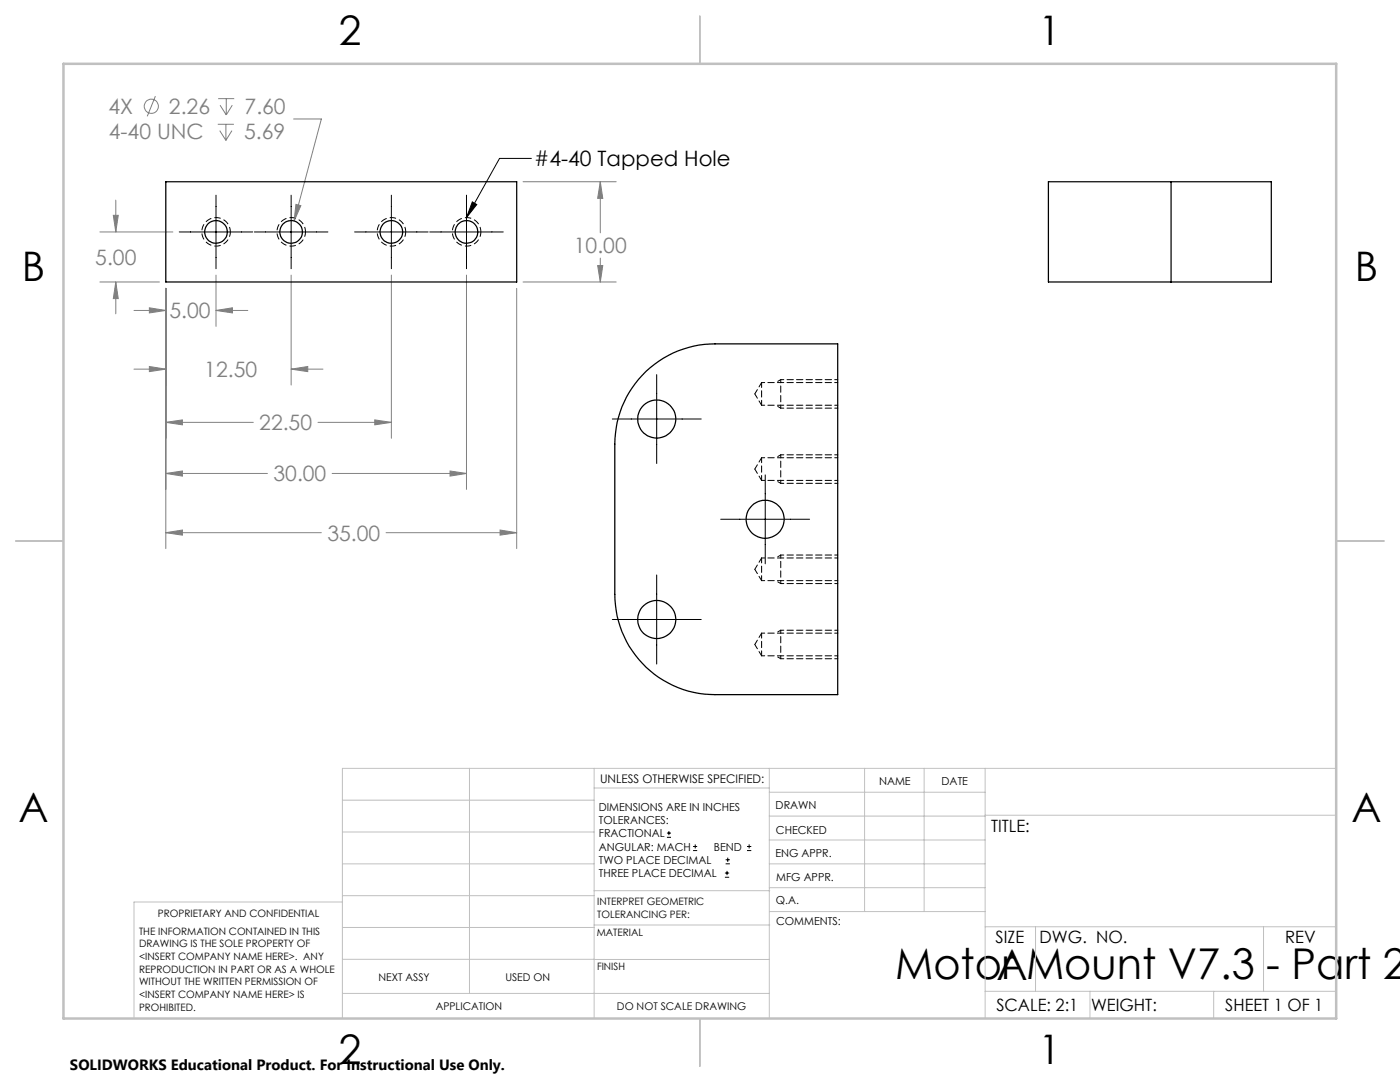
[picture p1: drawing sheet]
<svg xmlns="http://www.w3.org/2000/svg" width="279mm" height="216mm" viewBox="0 0 279 216" stroke-linecap="round" stroke-linejoin="round" font-family="sans-serif">
<g fill="none" stroke="#808080" stroke-width=".2">
<path d="M31 19.2l-1.6 4M43.5 19.7h3.2M45.2 19.7v3.2M23.1 39.9v6.4M43.5 24.8h3.2M43.9 26.1l1.2 1.9M43.9 21l1.3 1.9M45.1 24.8v3.2M46.3 26.1l-1.2 1.9M46.4 21l-1.2 1.9M58.6 23.7h5.5l-5.4 20.4M104.4 36.3h18.6"/>
<path d="M119.8 36.3l.5 3.3h-1zM119.8 36.3v10.2M19.9 56.3h11.9M19.9 46.3h14.6M22.6 43h1l-.5 3.3zM23.1 56.3l.5 3.3h-1zM23.1 56.3v6.3M33.1 57.5v52M43.1 54.9v10.2M58.1 54.9v21.9M59.1 40.8l.9 .2-1.3 3.1zM78.1 54.9v32.6"/>
<path d="M93.1 54.9v42.7M103.1 57.5v52M104.4 56.3h18.6M119.3 53h1l-.5 3.3zM119.8 51.5v4.8M26.7 61.9h6.4M26.7 73.7h6.4M29.8 61.4l3.3 .5-3.3 .5zM29.8 73.1l3.3 .6-3.3 .5zM43.1 61.9l3.3-.5v1zM43.1 61.9h6.4M58.1 73.7l3.3-.6v1.1z"/>
<path d="M58.1 73.7h6.4M33.1 84.3l3.3-.5v1zM33.1 94.5l3.3-.5v1zM33.1 84.3h17.5M33.1 94.5h20.3M63.5 84.3h14.6M66.3 94.5h26.8M74.8 83.8l3.3 .5-3.3 .5zM89.8 94l3.3 .5-3.3 .5zM33.1 106.3l3.3-.5v1zM33.1 106.3h31M77 106.3h26.1"/>
<path d="M99.8 105.8l3.3 .5-3.3 .5z"/>
<circle cx="30.2" cy="21.2" r="1.41"/>
</g>
<g fill="none" stroke="#000" stroke-width=".2">
<path d="M43.1 38.9v14.7M58.1 38.9v14.7M78.1 38.9v14.7M93.1 38.9v14.7M106 31.6h-6.3l-6.6 11.8M35.8 46.3h14.6M50.8 46.3h14.6M70.8 46.3h14.6M85.8 46.3h14.6M94.3 40.3l.8 .5-2 2.6zM131.1 74.8v17.7M122.2 83.6h17.7"/>
<path d="M152.7 94.8v17.7M131.1 114.7v17.8M143.8 103.6h17.8M122.2 123.6h17.7M133.1 167.1h.8M133.1 166.2h.8M133.5 165.8v.9M138.3 169.7h.8M138.3 168.9h.8M138.7 168.5v.8M144.7 175h.8M144.7 174.2h.8"/>
<path d="M144.8 172.4h.9M144.8 171.6h.9M145.1 173.8v.8M145.2 171.1v.9M149.1 169.7h.8M149.1 168.9h.8M149.5 168.5v.8"/>
</g>
<path d="M46 46.3a2.84 2.84 0 0 1-4.2 2.5 2.84 2.84 0 0 1-.2-4.9 2.84 2.84 0 0 1 4.4 2.1v.3M61 46.3a2.84 2.84 0 0 1-4.2 2.5 2.84 2.84 0 0 1-.2-4.9 2.84 2.84 0 0 1 4.4 2.1v.3M81 46.3a2.84 2.84 0 0 1-4.2 2.5 2.84 2.84 0 0 1-.2-4.9 2.84 2.84 0 0 1 4.4 2.1v.3M96 46.3a2.84 2.84 0 0 1-4.2 2.5 2.84 2.84 0 0 1-.2-4.9 2.84 2.84 0 0 1 4.4 2.1v.3" fill="none" stroke="#000" stroke-width=".2" stroke-dasharray="1.3 .6" stroke-dashoffset=".3" stroke-linecap="butt"/>
<g fill="none" stroke="#c0c0c0" stroke-width=".2">
<path d="M68.3 159.7h50.3M93.7 153.3v44.9M118.6 153.3v49.9M118.6 157.2h34.9M153.5 153.3v49.9M153.5 158.1h43.1M172.5 153.3v28.6M184.4 153.3v28.6M196.6 153.3v49.9M266.7 153.3h-198.4v49.9M68.3 178.7h50.3M68.3 172.4h50.3"/>
<path d="M68.3 166h50.3M68.3 180h-41.6v23.2M118.6 177.7h35M153.5 167.6h43.1M153.5 162.8h43.1M153.5 172.4h43.1M153.5 177.1h43.1M196.6 162.7h70.1M68.3 198.2h85.2M68.3 191.4l85.2 .1M68.3 185.1h50.3M118.6 184.6h35"/>
<path d="M153.6 181.9h43M196.6 197.8h70.1M196.6 184.9h70.1M206.7 184.9v12.9M217.5 197.8v5.4M242.2 197.8v5.4M252.2 184.9v12.9"/>
</g>
<path d="M139.7 3.2v9.5M3.1 107.9h9.6M266.7 107.9h9.5M139.7 203.2v9.6" fill="none" stroke="#c0c0c0" stroke-width=".25"/>
<path d="M12.7 12.7h254v190.5h-254z" fill="none" stroke="#c0c0c0" stroke-width=".5"/>
<path d="M167.2 75.8h-11.4M167.2 81.4h-11.4M167.2 96.4h-11.4M167.2 90.8h-11.4M167.2 116.4h-11.4M167.2 110.8h-11.4M167.2 131.4h-11.4M167.2 125.8h-11.4" fill="none" stroke="#000" stroke-width=".2" stroke-dasharray="1.3 .6" stroke-dashoffset=".7"/>
<path d="M155.8 75.8l-1 .5M155.8 75.8v5.6M155.8 81.4l-1-.5M155.8 90.8l-1 .5M155.8 96.4l-1-.5M155.8 90.8v5.6M155.8 110.8l-1 .5M155.8 116.4l-1-.5M155.8 110.8v5.6M155.8 125.8l-1 .5M155.8 131.4l-1-.5M155.8 125.8v5.6" fill="none" stroke="#000" stroke-width=".2" stroke-dasharray="1.3 .6" stroke-dashoffset=".6"/>
<path d="M59.1 40.8l-.4 3.3 1.3-3.1zM23.1 56.3l.5 3.3h-1zM22.6 43h1l-.5 3.3zM29.8 61.4l3.3 .5-3.3 .5zM43.1 61.9l3.3-.5v1zM29.8 73.1l3.3 .6-3.3 .5zM58.1 73.7l3.3-.6v1.1zM33.1 84.3l3.3-.5v1zM74.8 83.8l3.3 .5-3.3 .5zM33.1 94.5l3.3-.5v1zM89.8 94l3.3 .5-3.3 .5zM119.8 36.3l.5 3.3h-1zM119.3 53h1l-.5 3.3zM33.1 106.3l3.3-.5v1zM99.8 105.8l3.3 .5-3.3 .5z" fill="#808080"/>
<path d="M94.3 40.3l.8 .5-2 2.6z" fill="#000"/>
<g fill="none" stroke="#000" stroke-width=".25">
<path d="M33.1 36.3h70v20h-70zM233.7 36.3h20v20h-20M233.7 36.3h-24.5v20h24.5M233.7 36.3v20M128.9 74.1a19.9 19.9 0 0 1 13.8-5.5h24.5v70h-24.5a20 20 0 0 1-20-20v-30a19.9 19.9 0 0 1 6.2-14.5z"/>
<circle cx="43.1" cy="46.3" r="2.26"/>
<circle cx="58.1" cy="46.3" r="2.26"/>
<circle cx="78.1" cy="46.3" r="2.26"/>
<circle cx="93.1" cy="46.3" r="2.26"/>
<circle cx="131.1" cy="83.6" r="3.8"/>
<circle cx="152.7" cy="103.6" r="3.8"/>
<circle cx="131.1" cy="123.6" r="3.8"/>
</g>
<path d="M150.6 78.6l1.4 2.3M152 76.3v4.6M152 76.3l-1.4 2.3M150.6 93.6l1.4 2.3M152 91.3v4.6M152 91.3l-1.4 2.3M150.6 113.6l1.4 2.3M152 111.3v4.6M152 111.3l-1.4 2.3M150.6 128.6l1.4 2.3M152 126.3v4.6M152 126.3l-1.4 2.3" fill="none" stroke="#000" stroke-width=".2" stroke-dasharray="1.3 .6" stroke-dashoffset=".3"/>
<path d="M167.2 76.3h-15.2M152 80.9h15.2M152 95.9h15.2M167.2 91.3h-15.2M152 115.9h15.2M167.2 111.3h-15.2M152 130.9h15.2M167.2 126.3h-15.2" fill="none" stroke="#000" stroke-width=".2" stroke-dasharray="1.3 .6" stroke-dashoffset=".7"/>
<g font-size="8.5">
<text x="178.6" y="195.4">Motor Mount V7.3 - Part 2</text>
<text x="198.9" y="195.5">A</text>
</g>
<g font-size="8.1">
<text x="67.6" y="8.9">2</text>
<text x="207.3" y="8.9">1</text>
<text x="4.4" y="56.2">B</text>
<text x="270.4" y="56.2">B</text>
<text x="3.7" y="164.1">A</text>
<text x="269.7" y="164.1">A</text>
<text x="67.6" y="212.4">2</text>
<text x="207.3" y="212.4">1</text>
</g>
<g font-size="4.2" fill="#808080">
<text x="21.7" y="22.7">4X</text>
<text x="33.7" y="22.7">2.26</text>
<text x="48.8" y="22.7">7.60</text>
<text x="21.7" y="27.8">4-40 UNC</text>
<text x="48.7" y="27.8">5.69</text>
<text x="19" y="52.9">5.00</text>
<text x="114.5" y="50.6">10.00</text>
<text x="33.8" y="63.5">5.00</text>
<text x="40.8" y="75.2">12.50</text>
<text x="51.7" y="85.9">22.50</text>
<text x="54.6" y="96.1">30.00</text>
<text x="65.3" y="107.9">35.00</text>
</g>
<text font-size="4.2" x="106.6" y="33.2">#4-40 Tapped Hole</text>
<g font-size="3.4">
<text x="197.8" y="166">TITLE:</text>
<text x="198.7" y="188.1">SIZE</text>
<text x="207.5" y="188.1">DWG. NO.</text>
<text x="256.5" y="188.2">REV</text>
<text x="198.8" y="201.7">SCALE: 2:1</text>
<text x="217.7" y="201.8">WEIGHT:</text>
<text x="244.5" y="201.7">SHEET 1 OF 1</text>
</g>
<text font-size="3" x="14" y="213.5">SOLIDWORKS Educational Product. For Instructional Use Only.</text>
<text font-size="2.4" x="119.8" y="156.2">UNLESS OTHERWISE SPECIFIED:</text>
<g font-size="2.2">
<text x="119.5" y="161.8">DIMENSIONS ARE IN INCHES</text>
<text x="154.8" y="161.4">DRAWN</text>
<text x="175.4" y="156.6">NAME</text>
<text x="187.9" y="156.7">DATE</text>
<text x="119.5" y="164.4">TOLERANCES:</text>
<text x="119.5" y="167.1">FRACTIONAL</text>
<text x="154.9" y="166.3">CHECKED</text>
<text x="119.5" y="169.7">ANGULAR: MACH</text>
<text x="119.5" y="172.4">TWO PLACE DECIMAL</text>
<text x="142.5" y="169.7">BEND</text>
<text x="154.8" y="171">ENG APPR.</text>
<text x="119.5" y="175">THREE PLACE DECIMAL</text>
<text x="154.9" y="175.7">MFG APPR.</text>
<text x="154.9" y="180.4">Q.A.</text>
<text x="154.9" y="184.6">COMMENTS:</text>
</g>
<g font-size="2.1">
<text x="75.5" y="195.7">NEXT ASSY</text>
<text x="100.9" y="195.7">USED ON</text>
<text x="86.9" y="201.5">APPLICATION</text>
<text x="123.1" y="201.6">DO NOT SCALE DRAWING</text>
</g>
<g font-size="2">
<text x="31.5" y="182.9">PROPRIETARY AND CONFIDENTIAL</text>
<text x="119.2" y="180.6">INTERPRET GEOMETRIC</text>
<text x="119.2" y="183.1">TOLERANCING PER:</text>
<text x="27.8" y="186.5">THE INFORMATION CONTAINED IN THIS</text>
<text x="27.8" y="189">DRAWING IS THE SOLE PROPERTY OF</text>
<text x="27.8" y="191.6">&lt;INSERT COMPANY NAME HERE&gt;. ANY</text>
<text x="119.1" y="186.7">MATERIAL</text>
<text x="27.8" y="194.1">REPRODUCTION IN PART OR AS A WHOLE</text>
<text x="27.8" y="196.6">WITHOUT THE WRITTEN PERMISSION OF</text>
<text x="119.1" y="193.5">FINISH</text>
<text x="27.8" y="199.1">&lt;INSERT COMPANY NAME HERE&gt; IS</text>
<text x="27.8" y="201.7">PROHIBITED.</text>
</g>
</svg>
